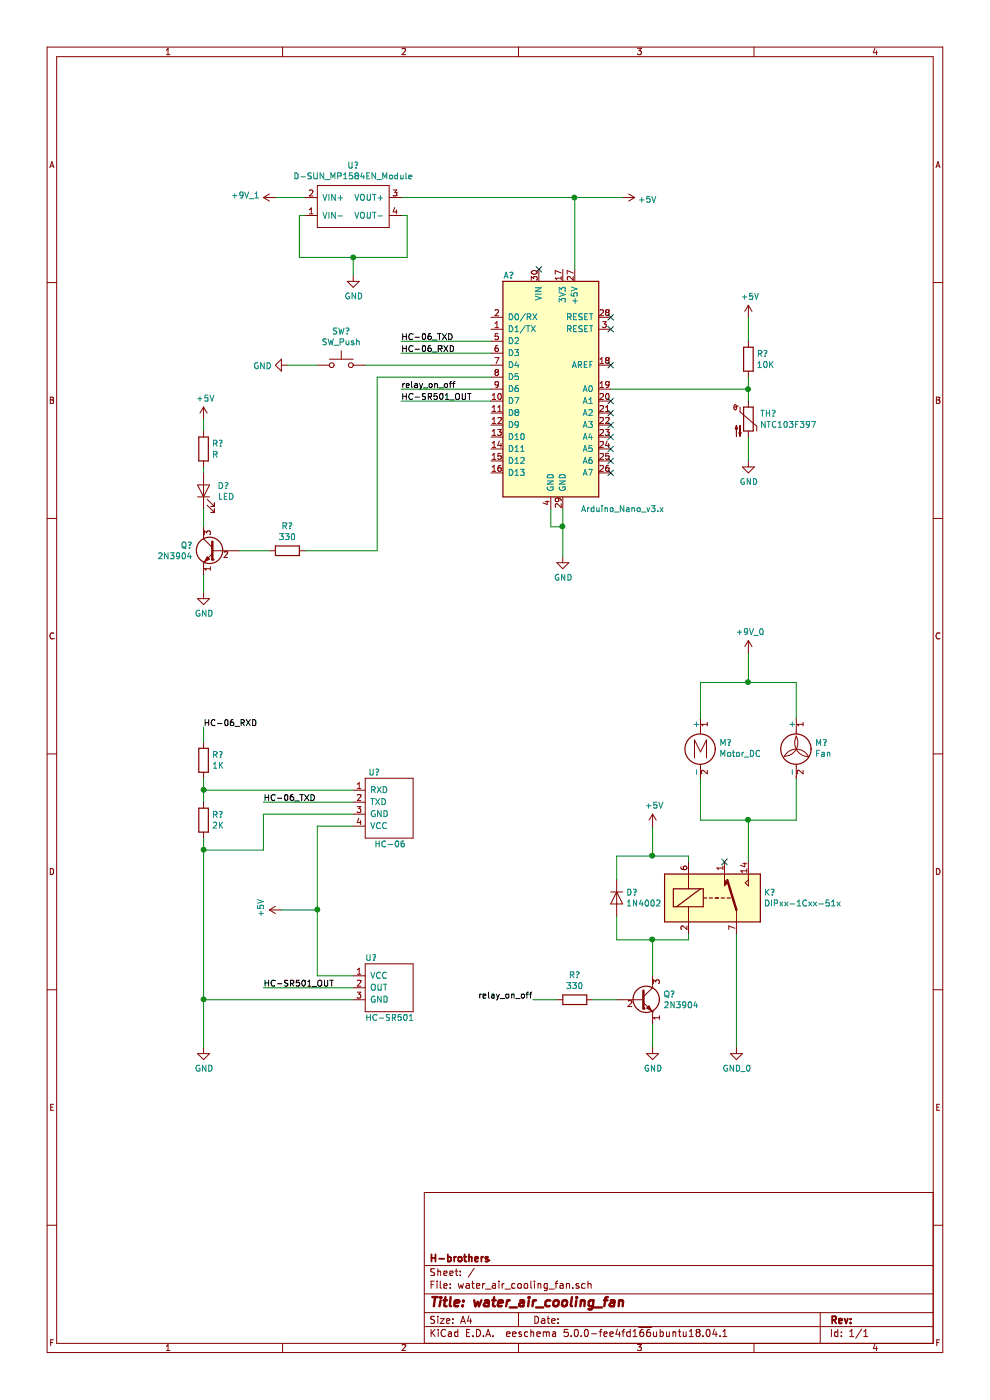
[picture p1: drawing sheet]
EESchema Schematic File Version 4
LIBS:water_air_cooling_fan-cache
EELAYER 26 0
EELAYER END
$Descr A4 8268 11693 portrait
encoding utf-8
Sheet 1 1
Title "water_air_cooling_fan"
Date ""
Rev ""
Comp "H-brothers"
Comment1 ""
Comment2 ""
Comment3 ""
Comment4 ""
$EndDescr
$Comp
L MCU_Module:Arduino_Nano_v3.x A?
U 1 1
P 4600 3250
F 0 "A?" H 4250 4200 50  0000 C CNN
F 1 "Arduino_Nano_v3.x" H 5200 2250 50  0000 C CNN
F 2 "Module:Arduino_Nano" H 4750 2300 50  0001 L CNN
F 3 "http://www.mouser.com/pdfdocs/Gravitech_Arduino_Nano3_0.pdf" H 4600 2250 50  0001 C CNN
	1    4600 3250
	1    0    0    -1  
$EndComp
$Comp
L MY_RF_Bluetooth:HC-06 U?
U 1 1
P 3050 6600
F 0 "U?" H 3075 6750 50  0000 L CNN
F 1 "HC-06" H 3125 6150 50  0000 L CNN
F 2 "" H 3050 6600 50  0001 C CNN
F 3 "" H 3050 6600 50  0001 C CNN
	1    3050 6600
	1    0    0    -1  
$EndComp
Text Label 3350 2950 0    50   ~ 0
HC-06_RXD
Text Label 3350 2850 0    50   ~ 0
HC-06_TXD
Text Label 1700 6075 0    50   ~ 0
HC-06_RXD
Text Label 2200 6700 0    50   ~ 0
HC-06_TXD
$Comp
L Device:R R?
U 1 1
P 1700 6350
F 0 "R?" H 1770 6396 50  0000 L CNN
F 1 "1K" H 1770 6305 50  0000 L CNN
F 2 "" V 1630 6350 50  0001 C CNN
F 3 "~" H 1700 6350 50  0001 C CNN
	1    1700 6350
	1    0    0    -1  
$EndComp
Wire Wire Line
	1700 6075 1700 6200
$Comp
L Device:R R?
U 1 1
P 1700 6850
F 0 "R?" H 1770 6896 50  0000 L CNN
F 1 "2K" H 1770 6805 50  0000 L CNN
F 2 "" V 1630 6850 50  0001 C CNN
F 3 "~" H 1700 6850 50  0001 C CNN
	1    1700 6850
	1    0    0    -1  
$EndComp
Wire Wire Line
	1700 6500 1700 6600
$Comp
L power:GND #PWR?
U 1 1
P 1700 8750
F 0 "#PWR?" H 1700 8500 50  0001 C CNN
F 1 "GND" H 1705 8577 50  0000 C CNN
F 2 "" H 1700 8750 50  0001 C CNN
F 3 "" H 1700 8750 50  0001 C CNN
	1    1700 8750
	1    0    0    -1  
$EndComp
Wire Wire Line
	1700 7000 1700 7100
Wire Wire Line
	1700 6600 2950 6600
Connection ~ 1700 6600
Wire Wire Line
	1700 6600 1700 6700
Wire Wire Line
	2950 6700 2200 6700
Wire Wire Line
	1700 7100 2200 7100
Wire Wire Line
	2200 7100 2200 6800
Wire Wire Line
	2200 6800 2950 6800
Connection ~ 1700 7100
Wire Wire Line
	1700 7100 1700 8350
$Comp
L power:+5V #PWR?
U 1 1
P 2350 7600
F 0 "#PWR?" H 2350 7450 50  0001 C CNN
F 1 "+5V" H 2365 7773 50  0000 C CNN
F 2 "" H 2350 7600 50  0001 C CNN
F 3 "" H 2350 7600 50  0001 C CNN
	1    2350 7600
	0    -1   -1   0   
$EndComp
Wire Wire Line
	2950 6900 2650 6900
$Comp
L Device:Thermistor_NTC TH?
U 1 1
P 6250 3500
F 0 "TH?" H 6348 3546 50  0000 L CNN
F 1 "NTC103F397" H 6348 3455 50  0000 L CNN
F 2 "" H 6250 3550 50  0001 C CNN
F 3 "~" H 6250 3550 50  0001 C CNN
	1    6250 3500
	1    0    0    -1  
$EndComp
$Comp
L Device:R R?
U 1 1
P 6250 3000
F 0 "R?" H 6320 3046 50  0000 L CNN
F 1 "10K" H 6320 2955 50  0000 L CNN
F 2 "" V 6180 3000 50  0001 C CNN
F 3 "~" H 6250 3000 50  0001 C CNN
	1    6250 3000
	1    0    0    -1  
$EndComp
$Comp
L power:GND #PWR?
U 1 1
P 6250 3850
F 0 "#PWR?" H 6250 3600 50  0001 C CNN
F 1 "GND" H 6255 3677 50  0000 C CNN
F 2 "" H 6250 3850 50  0001 C CNN
F 3 "" H 6250 3850 50  0001 C CNN
	1    6250 3850
	1    0    0    -1  
$EndComp
$Comp
L power:+5V #PWR?
U 1 1
P 6250 2650
F 0 "#PWR?" H 6250 2500 50  0001 C CNN
F 1 "+5V" H 6265 2823 50  0000 C CNN
F 2 "" H 6250 2650 50  0001 C CNN
F 3 "" H 6250 2650 50  0001 C CNN
	1    6250 2650
	1    0    0    -1  
$EndComp
Wire Wire Line
	6250 2650 6250 2850
Wire Wire Line
	6250 3650 6250 3850
$Comp
L Switch:SW_Push SW?
U 1 1
P 2850 3050
F 0 "SW?" H 2850 3335 50  0000 C CNN
F 1 "SW_Push" H 2850 3244 50  0000 C CNN
F 2 "" H 2850 3250 50  0001 C CNN
F 3 "" H 2850 3250 50  0001 C CNN
	1    2850 3050
	1    0    0    -1  
$EndComp
Wire Wire Line
	3350 2950 4100 2950
Wire Wire Line
	3350 2850 4100 2850
Wire Wire Line
	3050 3050 4100 3050
$Comp
L power:GND #PWR?
U 1 1
P 2400 3050
F 0 "#PWR?" H 2400 2800 50  0001 C CNN
F 1 "GND" V 2405 2922 50  0000 R CNN
F 2 "" H 2400 3050 50  0001 C CNN
F 3 "" H 2400 3050 50  0001 C CNN
	1    2400 3050
	0    1    1    0   
$EndComp
Wire Wire Line
	2400 3050 2650 3050
$Comp
L Device:LED D?
U 1 1
P 1700 4100
F 0 "D?" V 1738 3983 50  0000 R CNN
F 1 "LED" V 1647 3983 50  0000 R CNN
F 2 "" H 1700 4100 50  0001 C CNN
F 3 "~" H 1700 4100 50  0001 C CNN
	1    1700 4100
	0    -1   -1   0   
$EndComp
Wire Wire Line
	6250 3150 6250 3250
Wire Wire Line
	5100 3250 6250 3250
Connection ~ 6250 3250
$Comp
L Device:R R?
U 1 1
P 1700 3750
F 0 "R?" H 1770 3796 50  0000 L CNN
F 1 "R" H 1770 3705 50  0000 L CNN
F 2 "" V 1630 3750 50  0001 C CNN
F 3 "~" H 1700 3750 50  0001 C CNN
	1    1700 3750
	1    0    0    -1  
$EndComp
Wire Wire Line
	1700 3900 1700 3950
$Comp
L power:GND #PWR?
U 1 1
P 1700 4950
F 0 "#PWR?" H 1700 4700 50  0001 C CNN
F 1 "GND" H 1705 4777 50  0000 C CNN
F 2 "" H 1700 4950 50  0001 C CNN
F 3 "" H 1700 4950 50  0001 C CNN
	1    1700 4950
	1    0    0    -1  
$EndComp
$Comp
L power:+5V #PWR?
U 1 1
P 1700 3500
F 0 "#PWR?" H 1700 3350 50  0001 C CNN
F 1 "+5V" H 1715 3673 50  0000 C CNN
F 2 "" H 1700 3500 50  0001 C CNN
F 3 "" H 1700 3500 50  0001 C CNN
	1    1700 3500
	1    0    0    -1  
$EndComp
$Comp
L Transistor_BJT:2N3904 Q?
U 1 1
P 1800 4600
F 0 "Q?" H 1991 4646 50  0000 L CNN
F 1 "2N3904" H 1991 4555 50  0000 L CNN
F 2 "Package_TO_SOT_THT:TO-92_Inline" H 2000 4525 50  0001 L CIN
F 3 "https://www.fairchildsemi.com/datasheets/2N/2N3904.pdf" H 1800 4600 50  0001 L CNN
	1    1800 4600
	-1   0    0    -1  
$EndComp
Wire Wire Line
	1700 4800 1700 4950
Wire Wire Line
	1700 3500 1700 3600
Wire Wire Line
	1700 4250 1700 4400
$Comp
L Device:R R?
U 1 1
P 2400 4600
F 0 "R?" V 2193 4600 50  0000 C CNN
F 1 "330" V 2284 4600 50  0000 C CNN
F 2 "" V 2330 4600 50  0001 C CNN
F 3 "~" H 2400 4600 50  0001 C CNN
	1    2400 4600
	0    1    1    0   
$EndComp
Wire Wire Line
	2000 4600 2250 4600
Wire Wire Line
	4100 3150 3150 3150
Wire Wire Line
	3150 3150 3150 4600
Wire Wire Line
	3150 4600 2550 4600
$Comp
L power:GND #PWR?
U 1 1
P 4700 4650
F 0 "#PWR?" H 4700 4400 50  0001 C CNN
F 1 "GND" H 4705 4477 50  0000 C CNN
F 2 "" H 4700 4650 50  0001 C CNN
F 3 "" H 4700 4650 50  0001 C CNN
	1    4700 4650
	1    0    0    -1  
$EndComp
Wire Wire Line
	4700 4250 4700 4400
Wire Wire Line
	4600 4250 4600 4400
Wire Wire Line
	4600 4400 4700 4400
Connection ~ 4700 4400
Wire Wire Line
	4700 4400 4700 4650
$Comp
L Motor:Motor_DC M?
U 1 1
P 5850 6200
F 0 "M?" H 6008 6196 50  0000 L CNN
F 1 "Motor_DC" H 6008 6105 50  0000 L CNN
F 2 "" H 5850 6110 50  0001 C CNN
F 3 "~" H 5850 6110 50  0001 C CNN
	1    5850 6200
	1    0    0    -1  
$EndComp
$Comp
L power:GND #PWR?
U 1 1
P 2950 2300
F 0 "#PWR?" H 2950 2050 50  0001 C CNN
F 1 "GND" H 2955 2127 50  0000 C CNN
F 2 "" H 2950 2300 50  0001 C CNN
F 3 "" H 2950 2300 50  0001 C CNN
	1    2950 2300
	1    0    0    -1  
$EndComp
$Comp
L power:+5V #PWR?
U 1 1
P 5200 1650
F 0 "#PWR?" H 5200 1500 50  0001 C CNN
F 1 "+5V" V 5215 1778 50  0000 L CNN
F 2 "" H 5200 1650 50  0001 C CNN
F 3 "" H 5200 1650 50  0001 C CNN
	1    5200 1650
	0    1    1    0   
$EndComp
Wire Wire Line
	2300 1650 2550 1650
Wire Wire Line
	2550 1800 2500 1800
Wire Wire Line
	2500 1800 2500 2150
Wire Wire Line
	2500 2150 2950 2150
Wire Wire Line
	3350 1800 3400 1800
Wire Wire Line
	3400 1800 3400 2150
Wire Wire Line
	3400 2150 2950 2150
Wire Wire Line
	3350 1650 4800 1650
Wire Wire Line
	4800 2250 4800 1650
Connection ~ 4800 1650
Wire Wire Line
	4800 1650 5200 1650
Connection ~ 2950 2150
Wire Wire Line
	2950 2150 2950 2300
$Comp
L Motor:Fan M?
U 1 1
P 6650 6300
F 0 "M?" H 6808 6396 50  0000 L CNN
F 1 "Fan" H 6808 6305 50  0000 L CNN
F 2 "" H 6650 6310 50  0001 C CNN
F 3 "~" H 6650 6310 50  0001 C CNN
	1    6650 6300
	1    0    0    -1  
$EndComp
Wire Wire Line
	5850 6000 5850 5700
Wire Wire Line
	5850 5700 6250 5700
Wire Wire Line
	6250 5700 6650 5700
Wire Wire Line
	6650 5700 6650 6000
Connection ~ 6250 5700
Wire Wire Line
	6250 5450 6250 5700
$Comp
L Relay:DIPxx-1Cxx-51x K?
U 1 1
P 5950 7500
F 0 "K?" H 6380 7546 50  0000 L CNN
F 1 "DIPxx-1Cxx-51x" H 6380 7455 50  0000 L CNN
F 2 "Relay_THT:Relay_StandexMeder_DIP_LowProfile" H 6400 7450 50  0001 L CNN
F 3 "https://standexelectronics.com/wp-content/uploads/datasheet_reed_relay_DIP.pdf" H 5950 7500 50  0001 C CNN
	1    5950 7500
	1    0    0    -1  
$EndComp
Wire Wire Line
	5850 6500 5850 6850
Wire Wire Line
	5850 6850 6250 6850
Wire Wire Line
	6650 6850 6650 6500
Wire Wire Line
	6250 6850 6250 7200
Connection ~ 6250 6850
Wire Wire Line
	6250 6850 6650 6850
Wire Wire Line
	5750 7800 5750 7850
NoConn ~ 6050 7200
NoConn ~ 4500 2250
NoConn ~ 5100 2650
NoConn ~ 5100 2750
NoConn ~ 5100 3050
NoConn ~ 5100 3350
NoConn ~ 5100 3450
NoConn ~ 5100 3550
NoConn ~ 5100 3650
NoConn ~ 5100 3750
NoConn ~ 5100 3850
NoConn ~ 5100 3950
Text Label 3350 3250 0    50   ~ 0
relay_on_off
Text Label 4450 8350 2    50   ~ 0
relay_on_off
Wire Wire Line
	3350 3250 4100 3250
$Comp
L Diode:1N4002 D?
U 1 1
P 5150 7500
F 0 "D?" V 5104 7579 50  0000 L CNN
F 1 "1N4002" V 5195 7579 50  0000 L CNN
F 2 "Diode_THT:D_DO-41_SOD81_P10.16mm_Horizontal" H 5150 7325 50  0001 C CNN
F 3 "http://www.vishay.com/docs/88503/1n4001.pdf" H 5150 7500 50  0001 C CNN
	1    5150 7500
	0    1    1    0   
$EndComp
Wire Wire Line
	5750 7200 5750 7150
Wire Wire Line
	5750 7150 5450 7150
Wire Wire Line
	5150 7150 5150 7350
Wire Wire Line
	5150 7650 5150 7850
Wire Wire Line
	5150 7850 5450 7850
Wire Wire Line
	5450 6900 5450 7150
Connection ~ 5450 7150
Wire Wire Line
	5450 7150 5150 7150
$Comp
L Transistor_BJT:2N3904 Q?
U 1 1
P 5350 8350
F 0 "Q?" H 5541 8396 50  0000 L CNN
F 1 "2N3904" H 5541 8305 50  0000 L CNN
F 2 "Package_TO_SOT_THT:TO-92_Inline" H 5550 8275 50  0001 L CIN
F 3 "https://www.fairchildsemi.com/datasheets/2N/2N3904.pdf" H 5350 8350 50  0001 L CNN
	1    5350 8350
	1    0    0    -1  
$EndComp
$Comp
L Device:R R?
U 1 1
P 4800 8350
F 0 "R?" V 4593 8350 50  0000 C CNN
F 1 "330" V 4684 8350 50  0000 C CNN
F 2 "" V 4730 8350 50  0001 C CNN
F 3 "~" H 4800 8350 50  0001 C CNN
	1    4800 8350
	0    1    1    0   
$EndComp
Wire Wire Line
	4450 8350 4650 8350
Wire Wire Line
	4950 8350 5150 8350
Wire Wire Line
	5450 7850 5450 8150
Connection ~ 5450 7850
Wire Wire Line
	5450 7850 5750 7850
Wire Wire Line
	5450 8550 5450 8750
Wire Wire Line
	6150 7800 6150 8750
$Comp
L power:+5V #PWR?
U 1 1
P 5450 6900
F 0 "#PWR?" H 5450 6750 50  0001 C CNN
F 1 "+5V" H 5465 7073 50  0000 C CNN
F 2 "" H 5450 6900 50  0001 C CNN
F 3 "" H 5450 6900 50  0001 C CNN
	1    5450 6900
	1    0    0    -1  
$EndComp
$Comp
L power:GND #PWR?
U 1 1
P 5450 8750
F 0 "#PWR?" H 5450 8500 50  0001 C CNN
F 1 "GND" H 5455 8577 50  0000 C CNN
F 2 "" H 5450 8750 50  0001 C CNN
F 3 "" H 5450 8750 50  0001 C CNN
	1    5450 8750
	1    0    0    -1  
$EndComp
$Comp
L MY_Converter_DCDC:D-SUN_MP1584EN_Module U?
U 1 1
P 2550 1800
F 0 "U?" H 2950 1385 50  0000 C CNN
F 1 "D-SUN_MP1584EN_Module" H 2950 1476 50  0000 C CNN
F 2 "" H 2550 1800 50  0001 C CNN
F 3 "" H 2550 1800 50  0001 C CNN
	1    2550 1800
	1    0    0    1   
$EndComp
$Comp
L MY_Sensor:HC-SR501 U?
U 1 1
P 3050 8150
F 0 "U?" H 3050 8300 50  0000 L CNN
F 1 "HC-SR501" H 3050 7800 50  0000 L CNN
F 2 "" H 3050 8150 50  0001 C CNN
F 3 "" H 3050 8150 50  0001 C CNN
	1    3050 8150
	1    0    0    -1  
$EndComp
Text Label 3350 3350 0    50   ~ 0
HC-SR501_OUT
Text Label 2200 8250 0    50   ~ 0
HC-SR501_OUT
Wire Wire Line
	3350 3350 4100 3350
Wire Wire Line
	2200 8250 2950 8250
Wire Wire Line
	2650 8150 2950 8150
Wire Wire Line
	2650 6900 2650 7600
Wire Wire Line
	2350 7600 2650 7600
Connection ~ 2650 7600
Wire Wire Line
	2650 7600 2650 8150
Wire Wire Line
	2950 8350 1700 8350
Connection ~ 1700 8350
Wire Wire Line
	1700 8350 1700 8750
$Comp
L power:GND_0 #PWR?
U 1 1
P 6150 8750
F 0 "#PWR?" H 6150 8500 50  0001 C CNN
F 1 "GND_0" H 6155 8577 50  0000 C CNN
F 2 "" H 6150 8750 50  0001 C CNN
F 3 "" H 6150 8750 50  0001 C CNN
	1    6150 8750
	1    0    0    -1  
$EndComp
$Comp
L power:+9V_0 #PWR?
U 1 1
P 6250 5450
F 0 "#PWR?" H 6250 5300 50  0001 C CNN
F 1 "+9V_0" H 6265 5623 50  0000 C CNN
F 2 "" H 6250 5450 50  0001 C CNN
F 3 "" H 6250 5450 50  0001 C CNN
	1    6250 5450
	1    0    0    -1  
$EndComp
$Comp
L power:+9V_1 #PWR?
U 1 1
P 2300 1650
F 0 "#PWR?" H 2300 1500 50  0001 C CNN
F 1 "+9V_1" V 2315 1778 50  0000 L CNN
F 2 "" H 2300 1650 50  0001 C CNN
F 3 "" H 2300 1650 50  0001 C CNN
	1    2300 1650
	0    -1   -1   0   
$EndComp
Wire Wire Line
	6250 3250 6250 3350
$EndSCHEMATC
